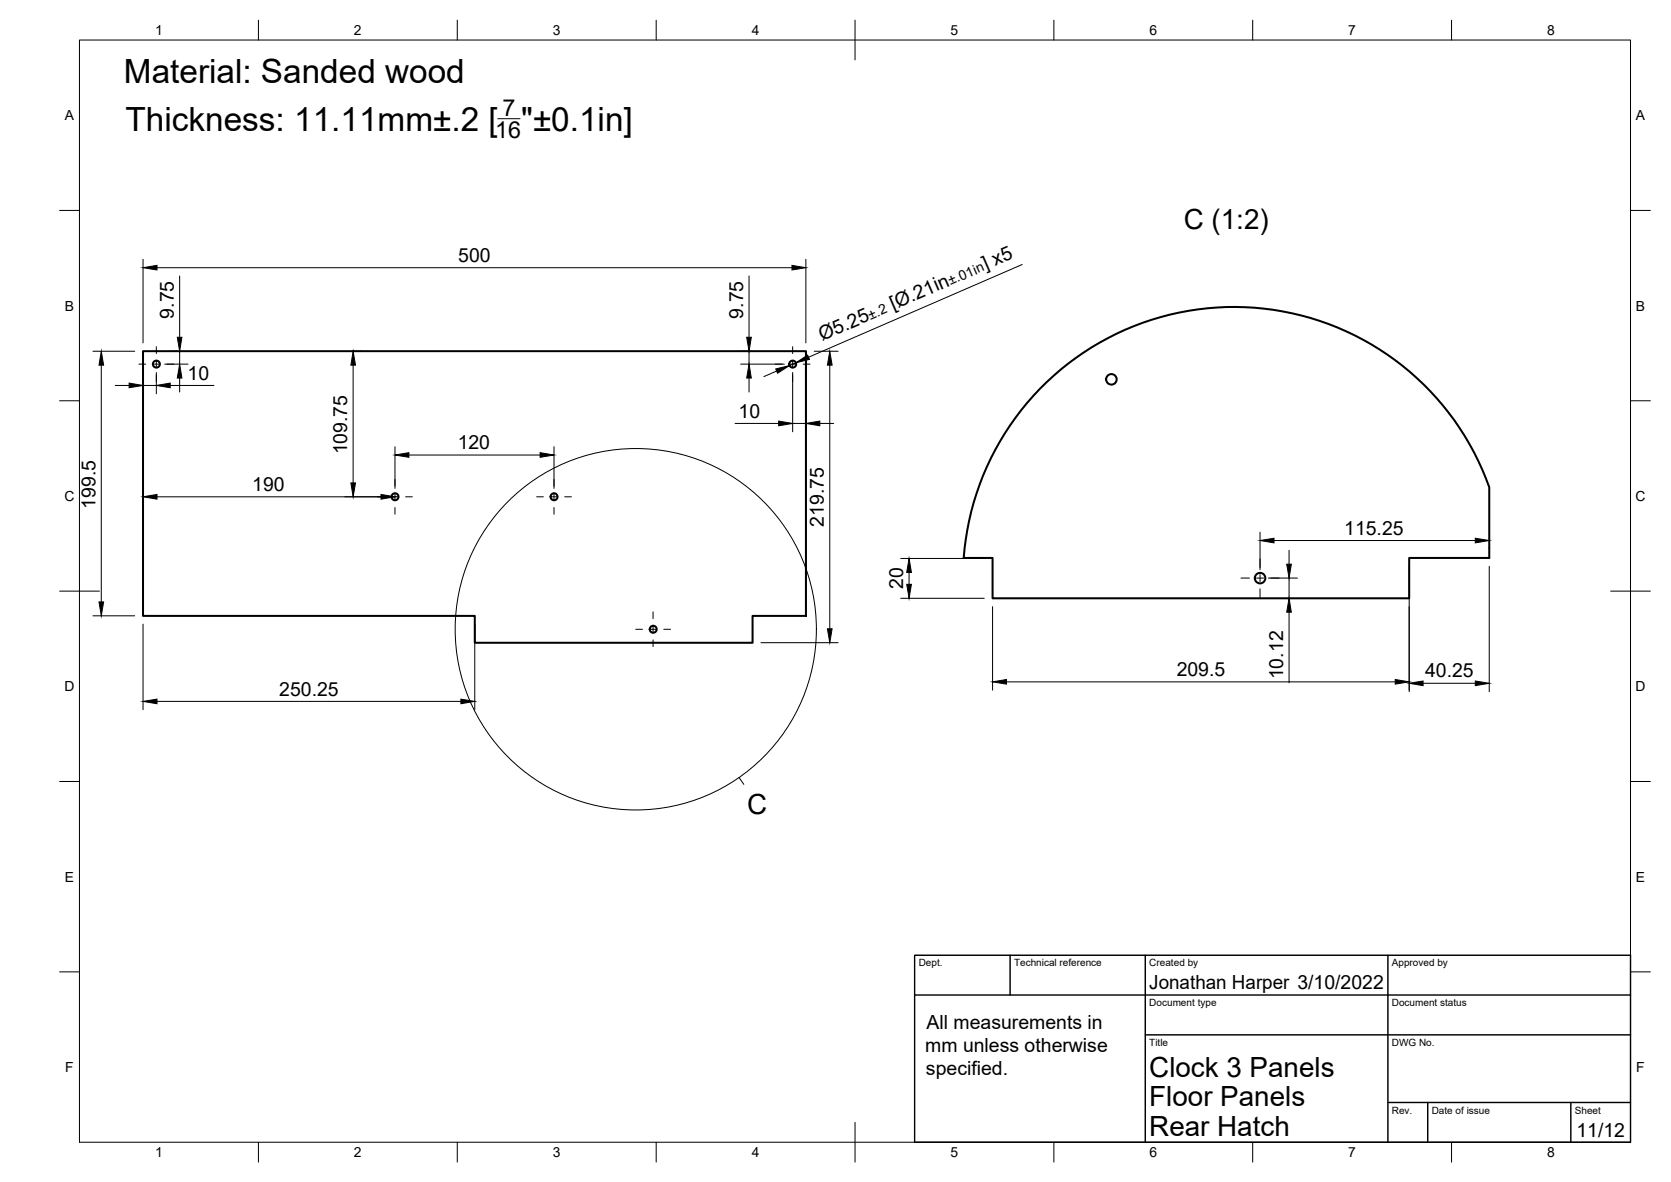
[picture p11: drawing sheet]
<svg xmlns="http://www.w3.org/2000/svg" width="420mm" height="297mm" viewBox="0 0 420 297" stroke-linecap="round" stroke-linejoin="round" font-family="sans-serif">
<!-- layer: Visible -->
<g fill="none" stroke="#000" stroke-width=".51">
<path d="M36 88.3h166.6v66.5h-13.4v6.7h-69.8v-6.7h-83.4zM261.5 97.7a68.1 68.1 0 0 1 113 24.7v17.8h-20.2v10.2h-104.7v-10.2h-7.3a68.3 68.3 0 0 1 19.2-42.5z"/>
<circle cx="39.3" cy="91.5" r=".88"/>
<circle cx="199.3" cy="91.5" r=".88"/>
<circle cx="279.5" cy="95.3" r="1.32"/>
<circle cx="99.3" cy="124.8" r=".88"/>
<circle cx="139.3" cy="124.8" r=".88"/>
<circle cx="164.2" cy="158.1" r=".88"/>
<circle cx="316.8" cy="145.3" r="1.32"/>
</g>
<!-- layer: Border -->
<g fill="none" stroke="#000" stroke-width=".25">
<path d="M20 10.1h390v276.9h-390zM65 5.1v5M115 5.1v5M165 5.1v5M215 5.1v10M265 5.1v5M315 5.1v5M365 5.1v5M15 52.9h5M410 52.9h5M15 100.7h5M410 100.7h5"/>
<path d="M15 148.6h10M405 148.6h10M15 196.4h5M410 196.4h5M15 244.2h5M410 244.2h5M65 287v5M115 287v5M165 287v5M215 282.1v9.9M265 287v5M315 287v5"/>
<path d="M365 287v5"/>
</g>
<!-- layer: TitleBlock -->
<path d="M230 240.1h180v46.9h-180zM230 250h180M254 240.1v9.9M288 240.1v46.9M349 240.1v46.9M288 260.1h122M349 277.1h61M359 277.1v9.9M395 277.1v9.9" fill="none" stroke="#000" stroke-width=".36"/>
<!-- layer: Dimensions -->
<g fill="none" stroke="#000" stroke-width=".25">
<path d="M36 65.2v21M39.5 67.3h159.6M45.2 69.3v15.5M188.3 69.3v15.5M202.6 65.2v21M257 66.5l-53.7 23.3M23.4 88.3h10.5M25.5 91.8v59.5M29 96.9h3.5M36 94.8v.5M36 96.9h3.3M39.3 93.6v5.4"/>
<path d="M41.4 91.5h5.9M42.8 96.9h11M43.1 88.3h1.3M45.2 88.3v3.2M45.2 95v3.5M88.6 88.3h2.3M88.8 91.8v29.6M186.2 88.3h2M186.2 91.5h11M188.3 88.3v3.2M188.3 95v3.5M195.3 93.2l-3.2 1.4"/>
<path d="M199.3 93.6v14.9M200.1 91.2l-1.6 .7M202.6 90.4v18.1M204.7 88.3h6M208.6 91.8v66.2M99.3 112.3v10.5M102.8 114.3h33M139.3 112.3v10.5M184.8 106.4h11M199.3 106.4h3.3M206.1 106.4h3.5M39.5 124.8h57.7"/>
<path d="M316.8 133.7v9.5M320.3 135.8h50.6M324.1 138.3v3.5M374.5 137.5v.4M23.4 154.8h10.5M36 156.9v21.5M119.4 156.9v21.5M226.5 140.3h21M226.5 150.4h21M228.6 143.9v2.9M249.6 152.4v21M318.9 145.3h7.3"/>
<path d="M324.1 145.3v5.1M324.1 153.8v17.8M354.3 142.3v31.5M374.5 142.3v31.5M39.5 176.3h76.4M191.3 161.5h19.4M253.1 171.4h97.7M357.8 171.7h13.1"/>
</g>
<g fill="#000" stroke="#000" stroke-width=".25">
<path d="M36 67.3l3.5-.6v1.1zM199.1 66.7l3.5 .6-3.5 .5zM25.5 88.3l.6 3.5h-1.2zM32.5 96.3l3.5 .6-3.5 .5zM39.3 96.9l3.5-.6v1.1zM45.2 91.5l.5 3.5h-1.1zM44.6 84.8h1.1l-.5 3.5zM88.8 88.3l.6 3.5h-1.2zM188.3 91.5l.6 3.5h-1.2zM187.7 84.8h1.2l-.6 3.5zM195.1 92.7l3.4-.8-3 1.9zM200.1 91.2l3-2 .4 1.1z"/>
<path d="M208.6 88.3l.6 3.5h-1.2zM99.3 114.3l3.5-.5v1.1zM135.8 113.8l3.5 .5-3.5 .6zM195.8 105.8l3.5 .6-3.5 .6zM202.6 106.4l3.5-.6v1.2zM36 124.8l3.5-.5v1.1zM88.2 121.4h1.2l-.6 3.4zM95.8 124.3l3.5 .5-3.5 .6zM316.8 135.8l3.5-.5v1.1zM370.9 135.3l3.6 .5-3.6 .6zM24.9 151.3h1.2l-.6 3.5zM208 158h1.2l-.6 3.5z"/>
<path d="M228.6 140.3l.6 3.6h-1.2zM228 146.8h1.2l-.6 3.6zM323.5 141.8h1.2l-.6 3.5zM324.1 150.4l.6 3.4h-1.2zM36 176.3l3.5-.6v1.2zM115.9 175.7l3.5 .6-3.5 .6zM249.6 171.4l3.5-.6v1.1zM350.8 170.8l3.5 .6-3.5 .5zM354.3 171.7l3.5-.6v1.2zM370.9 171.1l3.6 .6-3.6 .6z"/>
</g>
<!-- layer: Center Lines -->
<g fill="none" stroke="#000" stroke-width=".25">
<path d="M34.9 91.5h1.7M38.4 91.5h1.8M39.3 87.1v1.7M39.3 90.6v1.8M39.3 94.2v1.7M42 91.5h1.7M194.9 91.5h1.7M198.4 91.5h1.8M199.3 87.1v1.7M199.3 90.6v1.8M199.3 94.2v1.7M202 91.5h1.7"/>
<path d="M94.9 124.8h1.7M98.4 124.8h1.8M99.3 120.5v1.7M99.3 124v1.7M99.3 127.5v1.7M102 124.8h1.7M134.9 124.8h1.7M138.4 124.8h1.8M139.3 120.5v1.7M139.3 124v1.7M139.3 127.5v1.7M142 124.8h1.7"/>
<path d="M159.9 158.1h1.6M163.3 158.1h1.8M164.2 153.8v1.7M164.2 157.2v1.8M166.9 158.1h1.7M312 145.3h2.2M315.9 145.3h1.8M316.8 140.5v2.1M316.8 144.4v1.8M316.8 148v2.1M319.5 145.3h2.1M164.2 160.8v1.7"/>
</g>
<!-- layer: Annotations -->
<g fill="none" stroke="#000" stroke-width=".25">
<path d="M125.2 29.8h5.6M185.8 195.4l1.2 1.7"/>
<circle cx="159.9" cy="158.1" r="45.4"/>
</g>
<g font-size="8.4">
<text x="31.2" y="20.9">Material: Sanded wood</text>
<text x="31.6" y="32.8">Thickness: 11.11mm±.2 [</text>
<text x="131" y="32.8">&quot;±0.1in]</text>
</g>
<g font-size="7">
<text x="297.7" y="57.4">C (1:2)</text>
<text x="187.9" y="204.5">C</text>
<text x="289" y="270.6">Clock 3 Panels</text>
<text x="289" y="278.1">Floor Panels</text>
<text x="289" y="285.5">Rear Hatch</text>
</g>
<g font-size="5.9">
<text x="126.3" y="29.1">7</text>
<text x="124.5" y="34.8">16</text>
</g>
<g font-size="4.9">
<text x="115.2" y="65.8">500</text>
<text x="247.8" y="67.9" transform="rotate(-23 247.8 67.9)">] x5</text>
<text x="224.6" y="78" transform="rotate(-23 224.6 78)">[Ø.21in</text>
<text x="43.7" y="80.1" transform="rotate(-90 43.7 80.1)">9.75</text>
<text x="186.9" y="80.1" transform="rotate(-90 186.9 80.1)">9.75</text>
<text x="206.7" y="85.7" transform="rotate(-24 206.7 85.7)">Ø5.25</text>
<text x="47.2" y="95.4">10</text>
<text x="185.7" y="105">10</text>
<text x="115.1" y="112.9">120</text>
<text x="87.3" y="114.2" transform="rotate(-90 87.3 114.2)">109.75</text>
<text x="63.4" y="123.4">190</text>
<text x="24" y="127.8" transform="rotate(-90 24 127.8)">199.5</text>
<text x="207.2" y="132.3" transform="rotate(-90 207.2 132.3)">219.75</text>
<text x="338" y="134.4">115.25</text>
<text x="227.1" y="148" transform="rotate(-90 227.1 148)">20</text>
<text x="295.9" y="169.9">209.5</text>
<text x="322.7" y="170.7" transform="rotate(-90 322.7 170.7)">10.12</text>
<text x="358.3" y="170.3">40.25</text>
<text x="70.2" y="174.8">250.25</text>
<text x="289" y="248.5">Jonathan Harper 3/10/2022</text>
<text x="233" y="258.5">All measurements in</text>
<text x="232.6" y="264.3">mm unless otherwise</text>
<text x="232.8" y="270.2">specified.</text>
<text x="396.4" y="285.7">11/12</text>
</g>
<g font-size="3.5">
<text x="39" y="8.8">1</text>
<text x="89" y="8.8">2</text>
<text x="139" y="8.8">3</text>
<text x="189" y="8.8">4</text>
<text x="239" y="8.8">5</text>
<text x="289" y="8.8">6</text>
<text x="339" y="8.8">7</text>
<text x="389" y="8.8">8</text>
<text x="16.3" y="30.2">A</text>
<text x="411.3" y="30.2">A</text>
<text x="239" y="71.7" transform="rotate(-23 239 71.7)">±.01in</text>
<text x="16.3" y="78">B</text>
<text x="218.9" y="80.4" transform="rotate(-23 218.9 80.4)">±.2</text>
<text x="411.3" y="78">B</text>
<text x="16.2" y="125.9">C</text>
<text x="411.2" y="125.9">C</text>
<text x="16.2" y="173.7">D</text>
<text x="411.2" y="173.7">D</text>
<text x="16.3" y="221.6">E</text>
<text x="411.3" y="221.6">E</text>
<text x="16.4" y="269.4">F</text>
<text x="411.4" y="269.4">F</text>
<text x="39" y="290.8">1</text>
<text x="89" y="290.8">2</text>
<text x="139" y="290.8">3</text>
<text x="189" y="290.8">4</text>
<text x="239" y="290.8">5</text>
<text x="289" y="290.8">6</text>
<text x="339" y="290.8">7</text>
<text x="389" y="290.8">8</text>
</g>
<g font-size="2.5">
<text x="231" y="242.9">Dept.</text>
<text x="255" y="242.9">Technical reference</text>
<text x="289" y="242.9">Created by</text>
<text x="350" y="242.9">Approved by</text>
<text x="289" y="252.8">Document type</text>
<text x="350" y="252.8">Document status</text>
<text x="289" y="262.9">Title</text>
<text x="350" y="262.9">DWG No.</text>
<text x="350" y="279.9">Rev.</text>
<text x="360" y="279.9">Date of issue</text>
<text x="396" y="279.9">Sheet</text>
</g>
</svg>
